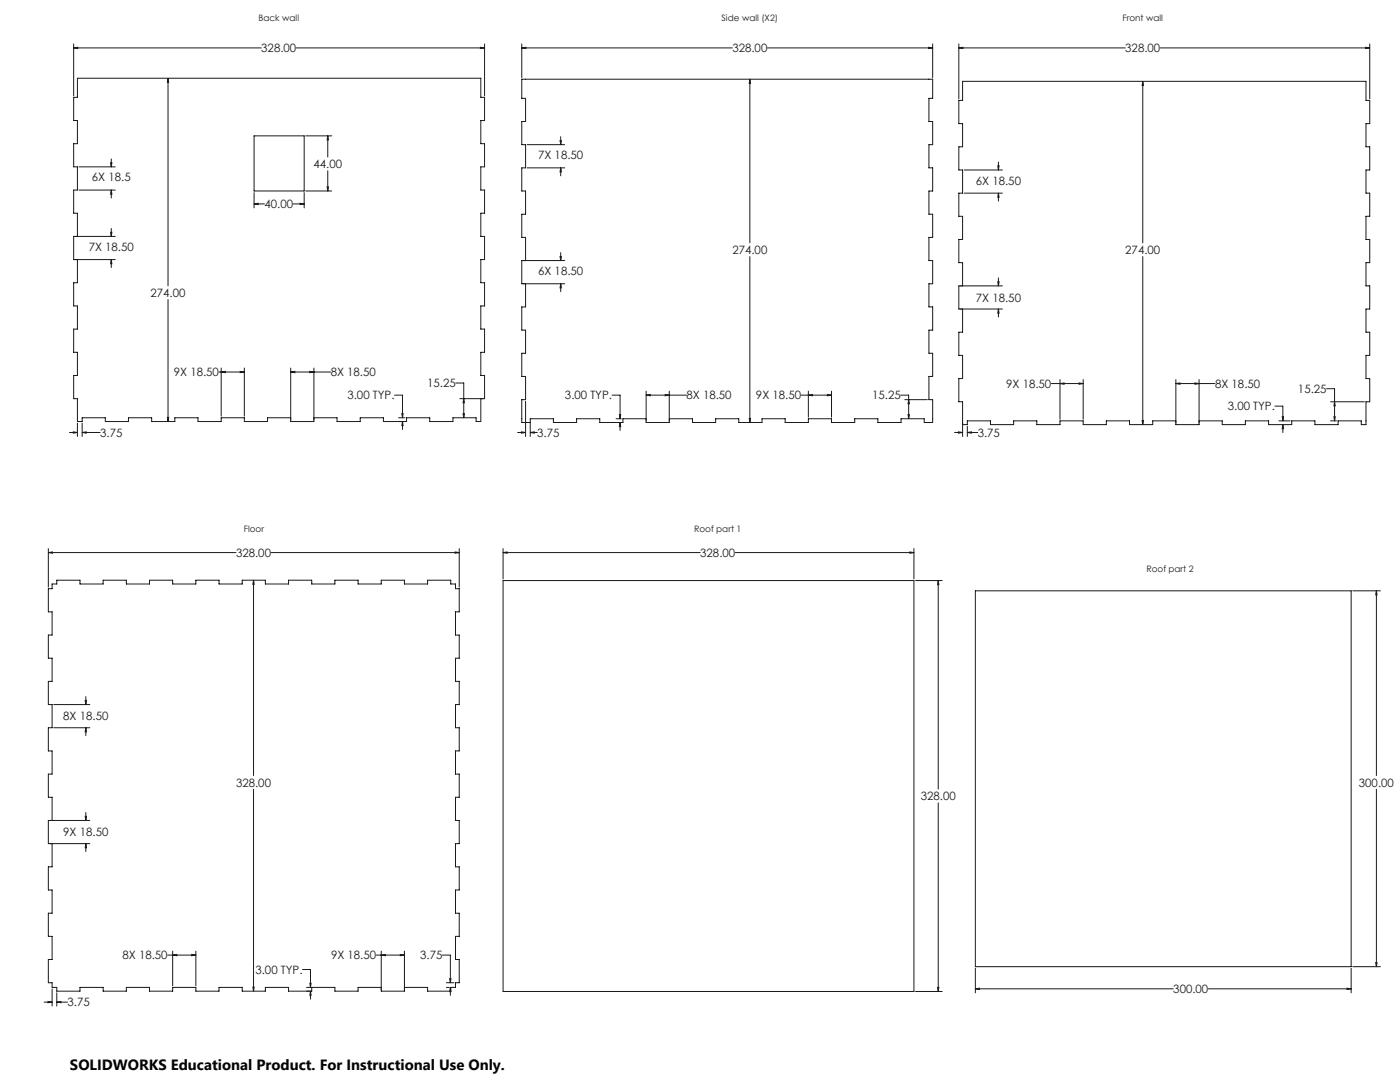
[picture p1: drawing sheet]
<svg xmlns="http://www.w3.org/2000/svg" width="1118mm" height="864mm" viewBox="0 0 1118 864" stroke-linecap="round" stroke-linejoin="round" font-family="sans-serif">
<g fill="none" stroke="#191924" stroke-width=".8">
<path d="M59 38h3v1zM59 38h150M59 35v41M237 38h150M384 38h3l-3 1zM387 35v41M417 38h3v1zM417 35v27M417 38h168M613 38h132M741 38h4l-4 1zM745 35v27"/>
<path d="M765 38h4v1zM765 35v44M765 38h133M926 38h167M1090 38h3l-3 1zM1093 35v44M134 62l1 4h-1zM134 62v166M599 63v4h-1zM599 63v131M912 65l1 3h-1zM912 65v129"/>
<path d="M203 108h40v44h-40zM244 108h21M262 108v4h-1zM262 108v17M421 115h30M447 112h1v3zM448 109v6M63 133h29M88 130h1v3zM89 127v6M262 136v16M421 134h30"/>
<path d="M448 134v3h-1zM448 134v6M770 136h30M797 132h1l-1 4zM797 129v7M63 152h29M89 152v3h-1zM89 152v6M203 154v12M243 154v12M244 152h21M261 149h1v3z"/>
<path d="M770 154h30M797 154l1 3h-1zM797 154v7M203 163l3-1v1zM203 163h8M234 163h9M240 162l3 1h-3zM62 189v-19h-3v-18h3v-19h-3v-18h3v-19h-3v-18h3v-16h322v16h3v18h-3v19h3v18h-3v19h3v18h-3v19h3v18h-3v19h3v18h-3v19h3v18h-3v19h3v18h-20M88 185h1v4zM89 182v7M92 189h-33v18h33M62 207v19h-3v18h3v19h-3v18h3v19h-3v18h3v18h4v-3h18v3h19v-3h18v3h19v-3h18v3h19v-3h18v3h19v-3h18"/>
<path d="M89 207v4h-1zM89 207v7M420 208v-19h-3v-18h3v-19h-3v-18h3v-19h-3v-18h3v-19h-3v-15h328v15h-3v19h3v18h-3v19h3v18h-3v19h3v18h-3v19h3v18h-3v19h3v18h-3v19h3v18h-3v19h3v18h-7v-3h-19v3h-18v-3h-19v3h-18v-3h-19v3h-18v-3h-19v3h-18v-3h-19v3h-18v-3h-19M447 205h1v3zM448 202v6M451 208h-34v18h34M599 205v132M912 205v134M134 239v97M420 226v19h-3v18h3v19h-3v18h3v19h-3v18h6M448 226v4h-1zM448 226v7"/>
<path d="M768 228v-18h-3v-19h3v-18h-3v-19h3v-18h-3v-19h3v-18h-3v-19h3v-15h322v15h3v19h-3v18h3v19h-3v18h3v19h-3v18h3v19h-3v18h3v19h-3v18h3v19h-3v18h3v19h-3v18h-3v-3h-19v3h-18v-3h-19v3h-18v-3h-19v3h-18v-3h-19M797 225h1l-1 3zM797 222v6M800 228h-35v19h35M768 247v18h-3v19h3v18h-3v19h3v27M797 247l1 3h-1zM797 247v6M175 297h20M177 297l3-1v1zM177 294v38M192 296l3 1h-3zM195 294v38"/>
<path d="M232 297l3-1v1zM232 294v42h19v-42M232 297h32M247 296l4 1h-4zM315 315h6v18M364 306h6v27M370 318l1 3h-1zM384 318v18h-4v-3h-18v3h-19v-3h-18v3h-19v-3h-18v3h-19v-3h-18M489 315h6v19M516 315h3v1zM516 312v25h18v-25M516 315h32"/>
<path d="M531 315h3l-3 1zM640 315h24M645 315h4v1zM645 312v21M661 315h3l-3 1zM664 312v21M719 315h6v19M722 319h18M725 319l1 3h-1zM839 306h26M846 306h3v1zM846 303v32"/>
<path d="M861 306h4l-4 1zM865 303v32M939 306h3v1zM939 303v36h18v-36M939 306h31M954 306h3l-3 1zM1059 310h6v26M62 338v10M66 338v10M134 333h1l-1 3zM318 333h5M321 330h1l-1 3z"/>
<path d="M321 336l1 4h-1zM321 336v7M370 330h1l-1 3zM420 320v28M492 334h4M494 331h1v3zM495 337v4h-1zM495 337v7M516 334h-19v3h-18v-3h-19v3h-18v-3h-19v14M598 334h1v3zM725 331h1l-1 3zM912 336h1l-1 3z"/>
<path d="M939 336h-19v3h-18v-3h-19v3h-18v-3h-19v3h-18v-3h-19v3h-18v-3h-19v3h-4M1018 324h6v12M1021 336h9M1024 333h1l-1 3zM1024 339l1 3h-1zM1024 339v6M1062 321h27M1062 336h5M1065 333h1l-1 3zM1065 321l1 3h-1zM55 345h7M59 345h3l-3 1z"/>
<path d="M66 345h3v1zM66 345h14M413 345h7M416 345h4l-4 1zM423 345h4v1zM423 345h6M762 345h6M765 345h3l-3 1zM772 345h3v1zM772 340v8M772 345h8M39 438v31"/>
<path d="M367 438v31M402 438v24M730 438v24M39 441h3v1zM39 441h149M216 441h151M363 441h4l-4 1zM402 441h3v1zM402 441h157M587 441h143M726 441h4l-4 1zM202 463l1 3h-1z"/>
<path d="M202 463v156M402 463h328v328h-328zM731 463h21M749 463v4h-1zM749 463v167M779 472h300v300h-300zM1080 472h22M1099 472v3h-1zM1099 472v147M68 559h1v3zM69 556v6M43 562h29"/>
<path d="M43 581h29M69 581v3h-1zM69 581v6M202 630v161M1099 630v142M42 655v-19h-3v-18h3v-19h-3v-18h3v-19h-3v-18h3v-19h-3v-18h3v-19h-3v-18h3v-4h3v-3h19v3h18v-3h19v3h18v-3h19v3h18v-3h19v3h18v-3h19v3h18v-3h19v3h18v-3h19v3h18v-3h19v3h18v-3h19v3h4v4h3v18h-3v19h3v18h-3v19h3v18h-3v19h3v18h-3v19h3v18h-3v19h3v18h-3v19h3v18h-3v19h3v18h-3v19h3v18h-3v4h-4v3h-19v-3h-18M68 652h1v3zM69 649v6M72 655h-33v18h33M749 641v150M42 673v19h-3v18h3v19h-3v18h3v19h-3v18h3v4h3v3h19v-3h18v3h19v-3h18v3h19v-3h18v3h19v-3h18v3h19v-3h18v3h19v-3h18v3h19v-3h18M69 673v4h-1z"/>
<path d="M69 673v7M138 759v28M156 759v28M304 759v32h19v-32M134 762h22M138 762h3v1zM153 762h3l-3 1zM242 774h6v14M300 762h23M304 762h4v1zM320 762h3l-3 1zM353 762h7v22"/>
<path d="M779 773v19M1079 773v19M1080 772h22M1098 768h1v4zM35 800h7M38 799l4 1h-4zM42 789v14M45 800l4-1v1zM45 792v11M45 800h9M202 788h1l-1 3zM245 788h3"/>
<path d="M247 785h1v3zM248 791v3h-1zM248 791v6M356 784h6M356 788h3M359 781h1v3zM360 788v3h-1zM360 788v6M731 791h21M748 788h1v3zM779 789h3v1zM779 789h158"/>
<path d="M965 789h114M1075 789h4l-4 1z"/>
</g>
<path d="M203 163l3-1v1zM240 162l3 1h-3zM261 149h1v3zM262 108v4h-1zM134 333h1l-1 3zM134 62l1 4h-1zM232 297l3-1v1zM247 296l4 1h-4zM321 336l1 4h-1zM321 330h1l-1 3zM598 334h1v3zM599 63v4h-1zM495 337v4h-1zM494 331h1v3zM516 315h3v1zM531 315h3l-3 1zM417 38h3v1zM741 38h4l-4 1zM912 336h1l-1 3zM912 65l1 3h-1zM765 38h4v1zM1090 38h3l-3 1zM202 463l1 3h-1zM202 788h1l-1 3zM39 441h3v1zM363 441h4l-4 1zM304 762h4v1zM320 762h3l-3 1zM248 791v3h-1zM247 785h1v3zM1098 768h1v4zM1099 472v3h-1zM779 789h3v1zM1075 789h4l-4 1zM177 297l3-1v1zM192 296l3 1h-3zM59 345h3l-3 1zM66 345h3v1zM88 130h1v3zM89 152v3h-1zM88 185h1v4zM89 207v4h-1zM370 318l1 3h-1zM370 330h1l-1 3zM645 315h4v1zM661 315h3l-3 1zM725 331h1l-1 3zM725 319l1 3h-1zM447 112h1v3zM448 134v3h-1zM447 205h1v3zM448 226v4h-1zM939 306h3v1zM954 306h3l-3 1zM846 306h3v1zM861 306h4l-4 1zM765 345h3l-3 1zM772 345h3v1zM1024 339l1 3h-1zM1024 333h1l-1 3zM1065 333h1l-1 3zM1065 321l1 3h-1zM797 132h1l-1 4zM797 154l1 3h-1zM797 225h1l-1 3zM797 247l1 3h-1zM138 762h3v1zM153 762h3l-3 1zM423 345h4v1zM416 345h4l-4 1zM45 800l4-1v1zM38 799l4 1h-4zM360 788v3h-1zM359 781h1v3zM68 559h1v3zM69 581v3h-1zM68 652h1v3zM69 673v4h-1zM402 441h3v1zM726 441h4l-4 1zM749 463v4h-1zM748 788h1v3zM59 38h3v1zM384 38h3l-3 1z" fill="#191924"/>
<text font-size="11.9" x="56" y="854">SOLIDWORKS Educational Product. For Instructional Use Only.</text>
<g font-size="9.2" fill="#191924">
<text x="209" y="42">328.00</text>
<text x="585" y="42">328.00</text>
<text x="898" y="42">328.00</text>
<text x="430" y="127">7X 18.50</text>
<text x="250" y="134">44.00</text>
<text x="73" y="145">6X 18.5</text>
<text x="779" y="148">6X 18.50</text>
<text x="211" y="166">40.00</text>
<text x="71" y="201">7X 18.50</text>
<text x="585" y="203">274.00</text>
<text x="898" y="203">274.00</text>
<text x="430" y="220">6X 18.50</text>
<text x="120" y="237">274.00</text>
<text x="779" y="241">7X 18.50</text>
<text x="139" y="300">9X 18.50</text>
<text x="264" y="300">8X 18.50</text>
<text x="341" y="309">15.25</text>
<text x="803" y="310">9X 18.50</text>
<text x="970" y="310">8X 18.50</text>
<text x="1036" y="314">15.25</text>
<text x="277" y="319">3.00 TYP.</text>
<text x="451" y="319">3.00 TYP.</text>
<text x="548" y="319">8X 18.50</text>
<text x="603" y="319">9X 18.50</text>
<text x="696" y="319">15.25</text>
<text x="980" y="328">3.00 TYP.</text>
<text x="80" y="349">3.75</text>
<text x="429" y="349">3.75</text>
<text x="780" y="349">3.75</text>
<text x="188" y="444">328.00</text>
<text x="559" y="444">328.00</text>
<text x="50" y="575">8X 18.50</text>
<text x="188" y="628">328.00</text>
<text x="1085" y="628">300.00</text>
<text x="735" y="639">328.00</text>
<text x="50" y="668">9X 18.50</text>
<text x="98" y="766">8X 18.50</text>
<text x="264" y="766">9X 18.50</text>
<text x="335" y="766">3.75</text>
<text x="204" y="777">3.00 TYP.</text>
<text x="937" y="793">300.00</text>
<text x="54" y="803">3.75</text>
</g>
<g font-size="7.1" fill="#191924">
<text x="206" y="16">Back wall</text>
<text x="576" y="16">Side wall (X2)</text>
<text x="896" y="16">Front wall</text>
<text x="195" y="425">Floor</text>
<text x="554" y="425">Roof part 1</text>
<text x="915" y="457">Roof part 2</text>
</g>
</svg>
